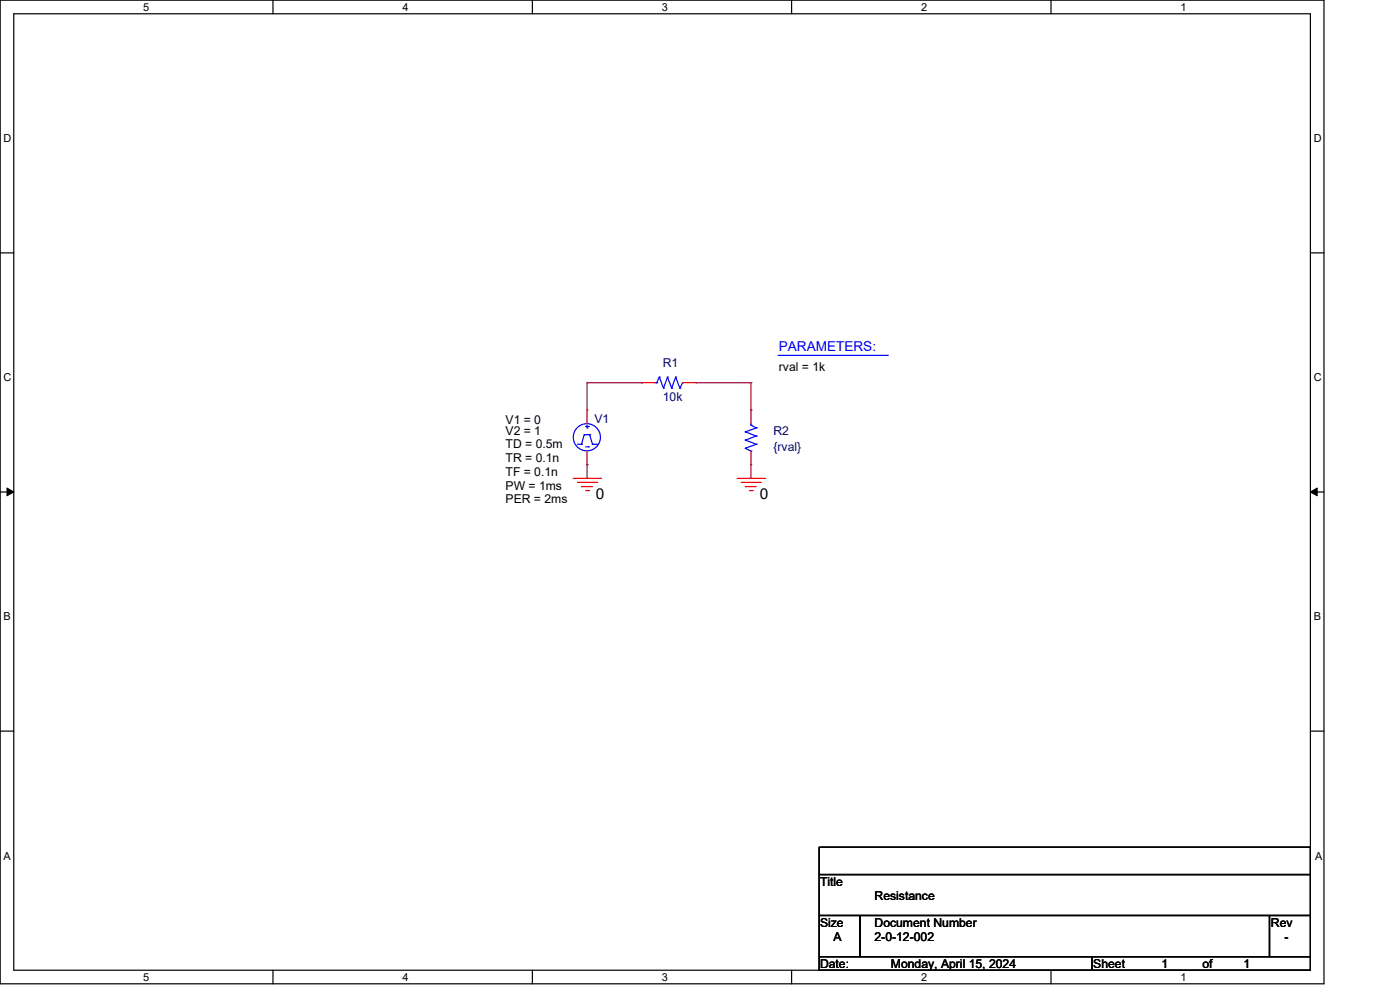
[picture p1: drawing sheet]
<svg xmlns="http://www.w3.org/2000/svg" width="297mm" height="210mm" viewBox="0 0 297 210" stroke-linecap="round" stroke-linejoin="round" font-family="sans-serif">
<g fill="none" stroke="#000" stroke-width=".25">
<path d="M0 0h280.6v208.4h-280.6zM2.9 2.9h274.8v202.6h-274.8zM57.8 0v2.9M112.8 0v2.9M167.8 0v2.9M222.7 0v2.9M0 53.6h2.9M277.7 53.6h2.9M0 104.2h2.9M277.7 104.2h2.9M0 154.9h2.9M277.7 154.9h2.9"/>
<path d="M173.6 179.4h104.1v5.8h-104.1zM173.6 185.2h104.1v8.7h-104.1zM173.6 193.9h8.7v8.7h-8.7zM182.3 193.9h86.7v8.7h-86.7zM269 193.9h8.7v8.7h-8.7zM57.8 205.5v2.9M112.8 205.5v2.9M167.8 205.5v2.9M173.6 202.6h57.8v2.9h-57.8zM222.7 205.5v2.9M231.4 202.6h46.3v2.9h-46.3z"/>
</g>
<path d="M1.5 103.4l1.4 .8-1.4 .8zM277.7 104.2l1.4-.8v1.6z" fill="#000" stroke="#000" stroke-width=".21"/>
<g fill="none" stroke="#f00" stroke-width=".25">
<path d="M124.4 86.9h.1M124.4 98.4h.1M124.4 86.9v2.8M124.4 95.5v2.9M136 81.1h.1M136 81.1h2.9M144.7 81.1h2.8M147.5 81.1h.1M159.1 98.4h.1M159.1 86.9h.1M159.1 86.9v2.8M159.1 95.5v2.9"/>
<path d="M121.5 101.3h5.8M122.4 102.2h4M123.2 103.1h.1M123.2 103.1h2.4M124.1 103.9h.6M124.7 103.9h.1M126.4 102.2h.1M127.3 101.3h.1M156.2 101.3h5.8M157.1 102.2h4M157.9 103.1h.1M157.9 103.1h2.4"/>
<path d="M158.8 103.9h.6M159.4 103.9h.1M161.1 102.2h.1M162 101.3h.1"/>
</g>
<g fill="none" stroke="#00f" stroke-width=".25">
<path d="M139.7 79.9h.1M139.7 79.9l-.5 1.2M139.7 79.9l.9 2.3M141.5 79.9h.1M141.5 79.9l-.9 2.3M141.5 79.9l.8 2.3M143.2 79.9h.1M143.2 79.9l-.9 2.3M143.2 79.9l.9 2.3M164.9 75.3h23.2M188.1 75.3h.1M122.4 94.1h.8"/>
<path d="M123.2 94.1h.1M123.8 92.1h.1M123.8 92.1l-.6 2M123.8 92.1h1.2M124.1 94.6h.6M124.1 90.3h.6M124.4 90.6h.1M124.4 90v.6M124.7 94.6h.1M124.7 90.3h.1M125 92.1h.1M125 92.1l.6 2"/>
<path d="M125.6 94.1h.1M125.6 94.1h.8M126.4 94.1h.1M138.9 81.1h.3M139.2 81.1h.1M140.6 82.2h.1M142.3 82.2h.1M144.1 82.2h.1M144.7 81.1h.1M144.7 81.1l-.6 1.1M157.9 91.5h.1M157.9 93.2h.1"/>
<path d="M157.9 94.9h.1M157.9 91.5l2.4 .9M157.9 93.2l2.4 .9M157.9 94.9l1.2 .6M159.1 95.5h.1M159.1 90h.1M159.1 90l1.2 .6M159.1 89.7v.3M160.3 90.6h.1M160.3 92.4h.1M160.3 94.1h.1M160.3 90.6l-2.4 .9"/>
<path d="M160.3 92.4l-2.4 .8M160.3 94.1l-2.4 .8"/>
<circle cx="124.4" cy="92.6" r="2.88"/>
</g>
<path d="M124.4 81.1h.1M124.4 81.1v5.8M124.4 98.4v2.9M124.4 81.1h11.6M136 81.1h.1M147.5 81.1h11.6M159.1 81.1h.1M159.1 86.9h.1M159.1 81.1v5.8M159.1 98.4v2.9M124.4 101.3h.1M159.1 101.3h.1" fill="none" stroke="#800040" stroke-width=".25"/>
<g font-size="3.2">
<text x="126.3" y="105.7">0</text>
<text x="161" y="105.7">0</text>
</g>
<text font-size="2.9" fill="#00f" x="165.1" y="74.4">PARAMETERS:</text>
<g font-size="2.6" fill="#000080">
<text x="140.5" y="77.6">R1</text>
<text x="126" y="89.5">V1</text>
<text x="140.5" y="84.9">10k</text>
<text x="163.9" y="92.1">R2</text>
<text x="163.9" y="95.6">{rval}</text>
</g>
<g font-size="2.6">
<text x="165.1" y="78.5">rval = 1k</text>
<text x="107.1" y="89.8">V1 = 0</text>
<text x="107.1" y="95">TD = 0.5m</text>
<text x="107.1" y="92.1">V2 = 1</text>
<text x="107.1" y="100.8">TF = 0.1n</text>
<text x="107.1" y="97.9">TR = 0.1n</text>
<text x="107.1" y="103.7">PW = 1ms</text>
<text x="107.1" y="106.6">PER = 2ms</text>
<text x="173.8" y="187.7">Title</text>
<text x="185.3" y="190.6">Resistance</text>
<text x="173.8" y="196.3">Size</text>
<text x="185.3" y="196.3">Document Number</text>
<text x="269.3" y="196.3">Rev</text>
<text x="176.7" y="199.3">A</text>
<text x="185.3" y="199.3">2-0-12-002</text>
<text x="272.2" y="199.3">-</text>
<text x="173.8" y="205.1">Date:</text>
<text x="188.8" y="205.1">Monday, April 15, 2024</text>
<text x="231.7" y="205.1">Sheet</text>
<text x="246.2" y="205.1">1</text>
<text x="254.8" y="205.1">of</text>
<text x="263.5" y="205.1">1</text>
</g>
<g font-size="2.3">
<text x="30.4" y="2.2">5</text>
<text x="85.3" y="2.2">4</text>
<text x="140.3" y="2.2">3</text>
<text x="195.2" y="2.2">2</text>
<text x="250.2" y="2.2">1</text>
<text x=".8" y="30.1">D</text>
<text x="278.4" y="30.1">D</text>
<text x=".8" y="80.8">C</text>
<text x="278.4" y="80.8">C</text>
<text x=".8" y="131.4">B</text>
<text x="278.4" y="131.4">B</text>
<text x=".8" y="182.2">A</text>
<text x="278.7" y="182.2">A</text>
<text x="30.4" y="207.7">5</text>
<text x="85.3" y="207.7">4</text>
<text x="140.3" y="207.7">3</text>
<text x="195.2" y="207.7">2</text>
<text x="250.2" y="207.7">1</text>
</g>
</svg>
